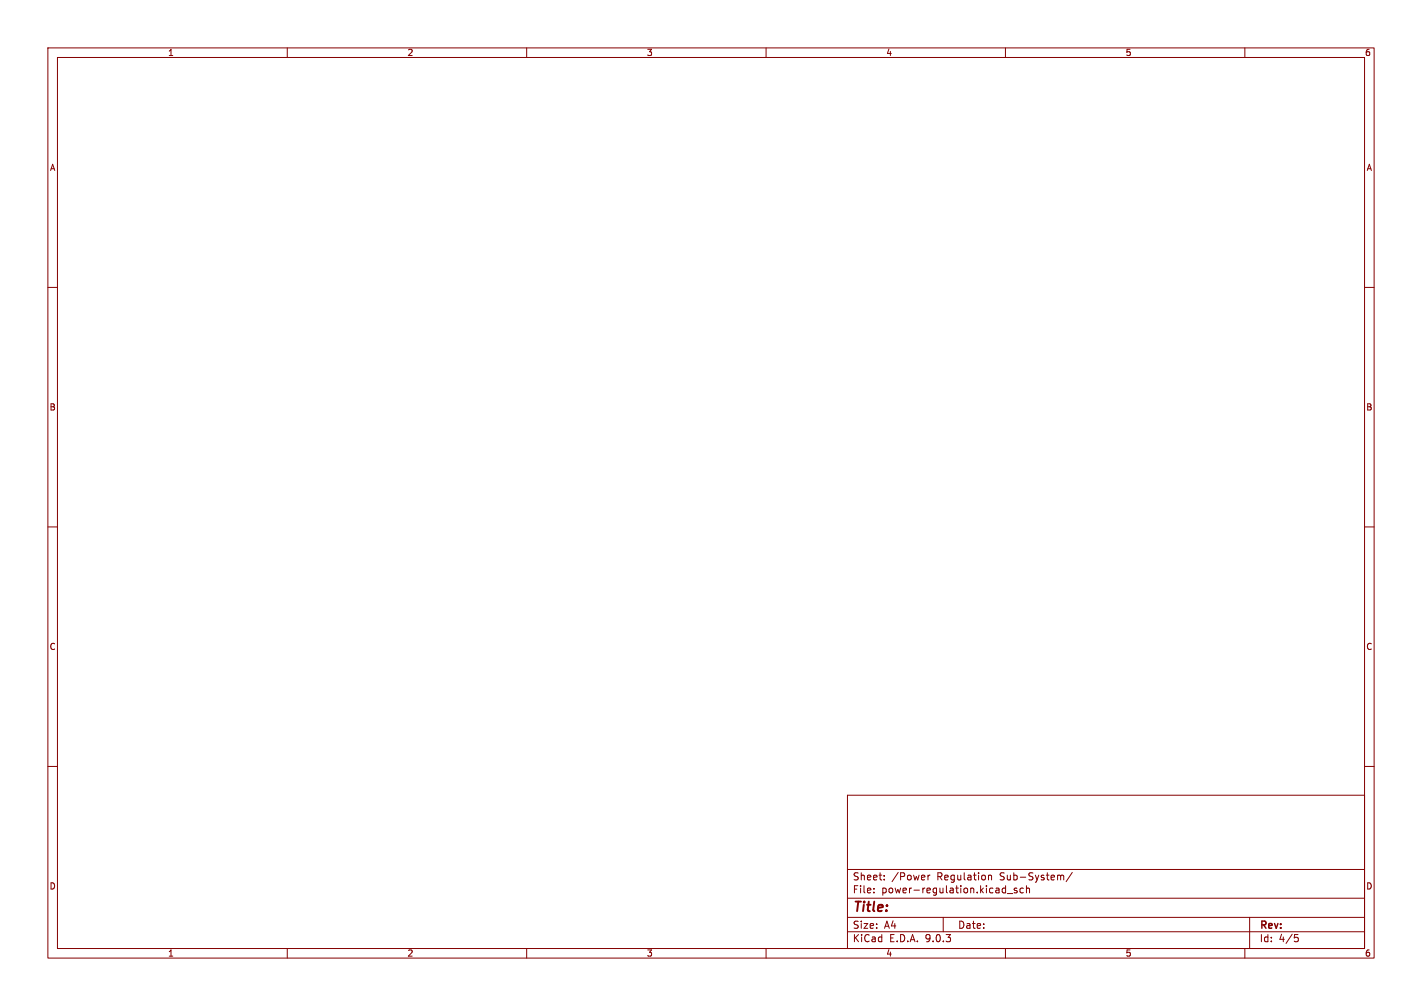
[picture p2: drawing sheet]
<svg xmlns="http://www.w3.org/2000/svg" width="297mm" height="210mm" viewBox="0 0 297 210" stroke-linecap="round" stroke-linejoin="round" font-family="sans-serif">
<g fill="none" stroke="#840000" stroke-width=".21">
<path d="M10 10h277v190h-277zM12 12h273v186h-273zM60 10v2M110 10v2M160 10v2M210 10v2M260 10v2M10 60h2M285 60h2M10 110h2M285 110h2M10 160h2"/>
<path d="M177 166h108v32h-108zM285 160h2M60 198v2M110 198v2M160 198v2M177 194.5h108M177 191.5h108M177 187.5h108M177 181.5h108M182.5 186.3v.1M182.5 185.5v.1M184.7 183.6v.1"/>
<path d="M184.7 182.8v.1M193.8 182.7v1M194.2 182.7l-.4 .3M197 191.5v3M206.5 182.8l.2-.1 .3 .1 .1 .9M206.5 182.7v1M210 198v2M210.4 186.5h1.1M212.4 185.5l-.4-.1-.2 .2 .1 .2 .5 .2v.3h-.6M213.7 185.5l-.4-.1-.3 .3 .2 .6h.5M214.4 185.5l.2-.1 .4 .1v.9M214.4 184.9v1.5"/>
<path d="M221.6 182.8h.5l.1 .9M224 182.1l-1.3 2M260 198v2M261 191.5v6.5M270.4 195.1h.7M270.5 195.7h.4l.3 .3-.2 .5-.5 .1"/>
</g>
<text font-size="2.8" fill="#840000" x="178" y="190.9">Title:</text>
<g font-size="2.1" fill="#840000">
<text x="178" y="184">Sheet:</text>
<text x="186.2" y="184">/Power</text>
<text x="195.7" y="184">Regulation</text>
<text x="209" y="184">Sub-System/</text>
<text x="178" y="186.7">File:</text>
<text x="184.1" y="186.7">power-regulation.kicad_sch</text>
<text x="178" y="196.9">KiCad</text>
<text x="178" y="194.1">Size:</text>
<text x="184.7" y="194.1">A4</text>
<text x="185.7" y="196.9">E.D.A.</text>
<text x="193.3" y="196.9">9.0.3</text>
<text x="200" y="194.1">Date:</text>
<text x="263" y="194.3">Rev:</text>
<text x="263" y="196.9">Id:</text>
<text x="267.1" y="196.9">4/5</text>
</g>
<g font-size="1.8" fill="#840000">
<text x="35" y="11.9">1</text>
<text x="85" y="11.9">2</text>
<text x="135" y="11.9">3</text>
<text x="185" y="11.9">4</text>
<text x="235" y="11.9">5</text>
<text x="285" y="11.9">6</text>
<text x="10.3" y="35.9">A</text>
<text x="285.3" y="35.9">A</text>
<text x="10.3" y="85.9">B</text>
<text x="285.3" y="85.9">B</text>
<text x="10.3" y="135.9">C</text>
<text x="285.3" y="135.9">C</text>
<text x="10.3" y="185.9">D</text>
<text x="285.3" y="185.9">D</text>
<text x="35" y="199.9">1</text>
<text x="85" y="199.9">2</text>
<text x="135" y="199.9">3</text>
<text x="185" y="199.9">4</text>
<text x="235" y="199.9">5</text>
<text x="285" y="199.9">6</text>
</g>
</svg>
